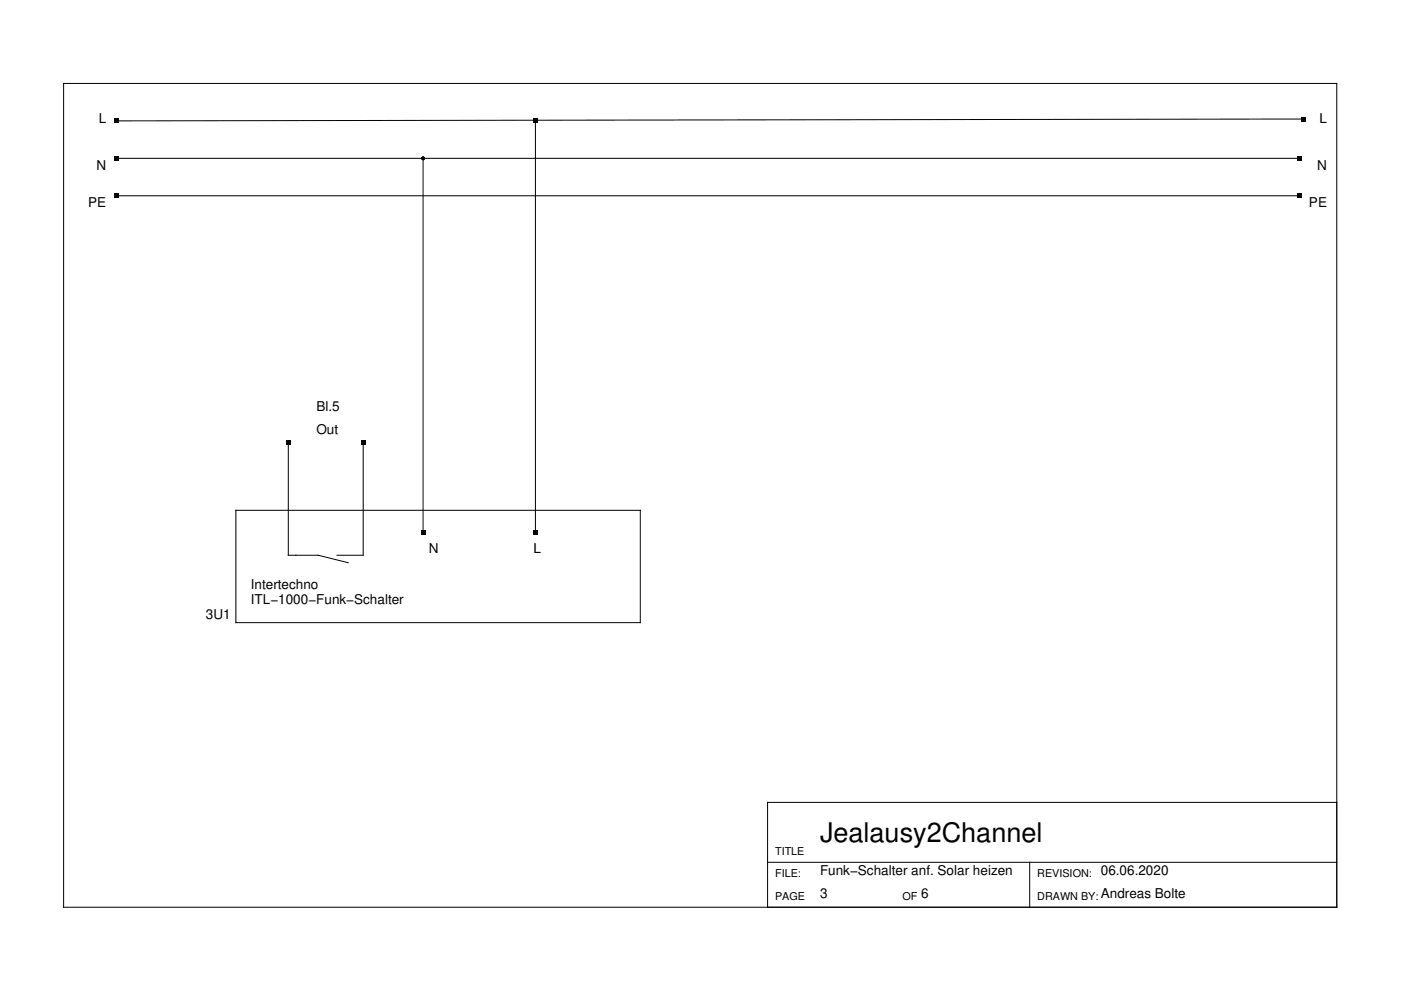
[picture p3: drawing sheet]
<svg xmlns="http://www.w3.org/2000/svg" width="297mm" height="210mm" viewBox="0 0 297 210" stroke-linecap="round" stroke-linejoin="round" font-family="sans-serif">
<path d="M13.5 17.7h269.9v174.7h-269.9zM24.6 33.6h250.9M89.7 33.6v79.4M113.5 25.6v87.4M276.3 25.2l-251.7 .4M24.6 41.5h250.9M61.1 93.9v23.8h6.4l6.3 1.6M77 93.9v23.8h-5.6M50 108.2h85.8v23.8h-85.8zM283.4 170.1h-120.7v22.3M162.7 182.8h120.7M218.3 182.8v9.6" fill="none" stroke="#000" stroke-width=".21"/>
<g fill="#000">
<path d="M24.1 25.2h1v.9h-1zM24.1 33.1h1v.9h-1zM113 25.2h1v.9h-1zM275 33.1h1v.9h-1zM275.8 24.8h1v.9h-1zM24.1 41h1v1h-1zM275 41h1v1h-1zM60.6 93.4h1v1h-1zM76.5 93.4h1v1h-1zM89.2 112.5h1v.9h-1zM113 112.5h1v.9h-1z"/>
<circle cx="89.7" cy="33.6" r=".4"/>
</g>
<text font-size="5.7" x="173.9" y="178.5">Jealausy2Channel</text>
<g font-size="2.9">
<text x="20.9" y="26.1">L</text>
<text x="279.8" y="26.1">L</text>
<text x="20.5" y="36.1">N</text>
<text x="279.3" y="36.1">N</text>
<text x="18.7" y="44">PE</text>
<text x="277.5" y="44">PE</text>
<text x="67.1" y="87.2">Bl.5</text>
<text x="67.1" y="91.9">Out</text>
<text x="90.9" y="117.3">N</text>
<text x="113.1" y="117.3">L</text>
<text x="53.2" y="124.8">Intertechno</text>
<text x="43.7" y="131.2">3U1</text>
<text x="53.2" y="128">ITL−1000−Funk−Schalter</text>
<text x="173.9" y="185.6">Funk−Schalter anf. Solar heizen</text>
<text x="233.4" y="185.6">06.06.2020</text>
<text x="173.9" y="190.4">3</text>
<text x="195.3" y="190.4">6</text>
<text x="233.4" y="190.4">Andreas Bolte</text>
</g>
<g font-size="2.3">
<text x="164.3" y="181.2">TITLE</text>
<text x="164.3" y="186">FILE:</text>
<text x="164.3" y="190.8">PAGE</text>
<text x="191.3" y="190.8">OF</text>
<text x="219.9" y="186">REVISION:</text>
<text x="219.9" y="190.8">DRAWN BY:</text>
</g>
</svg>
